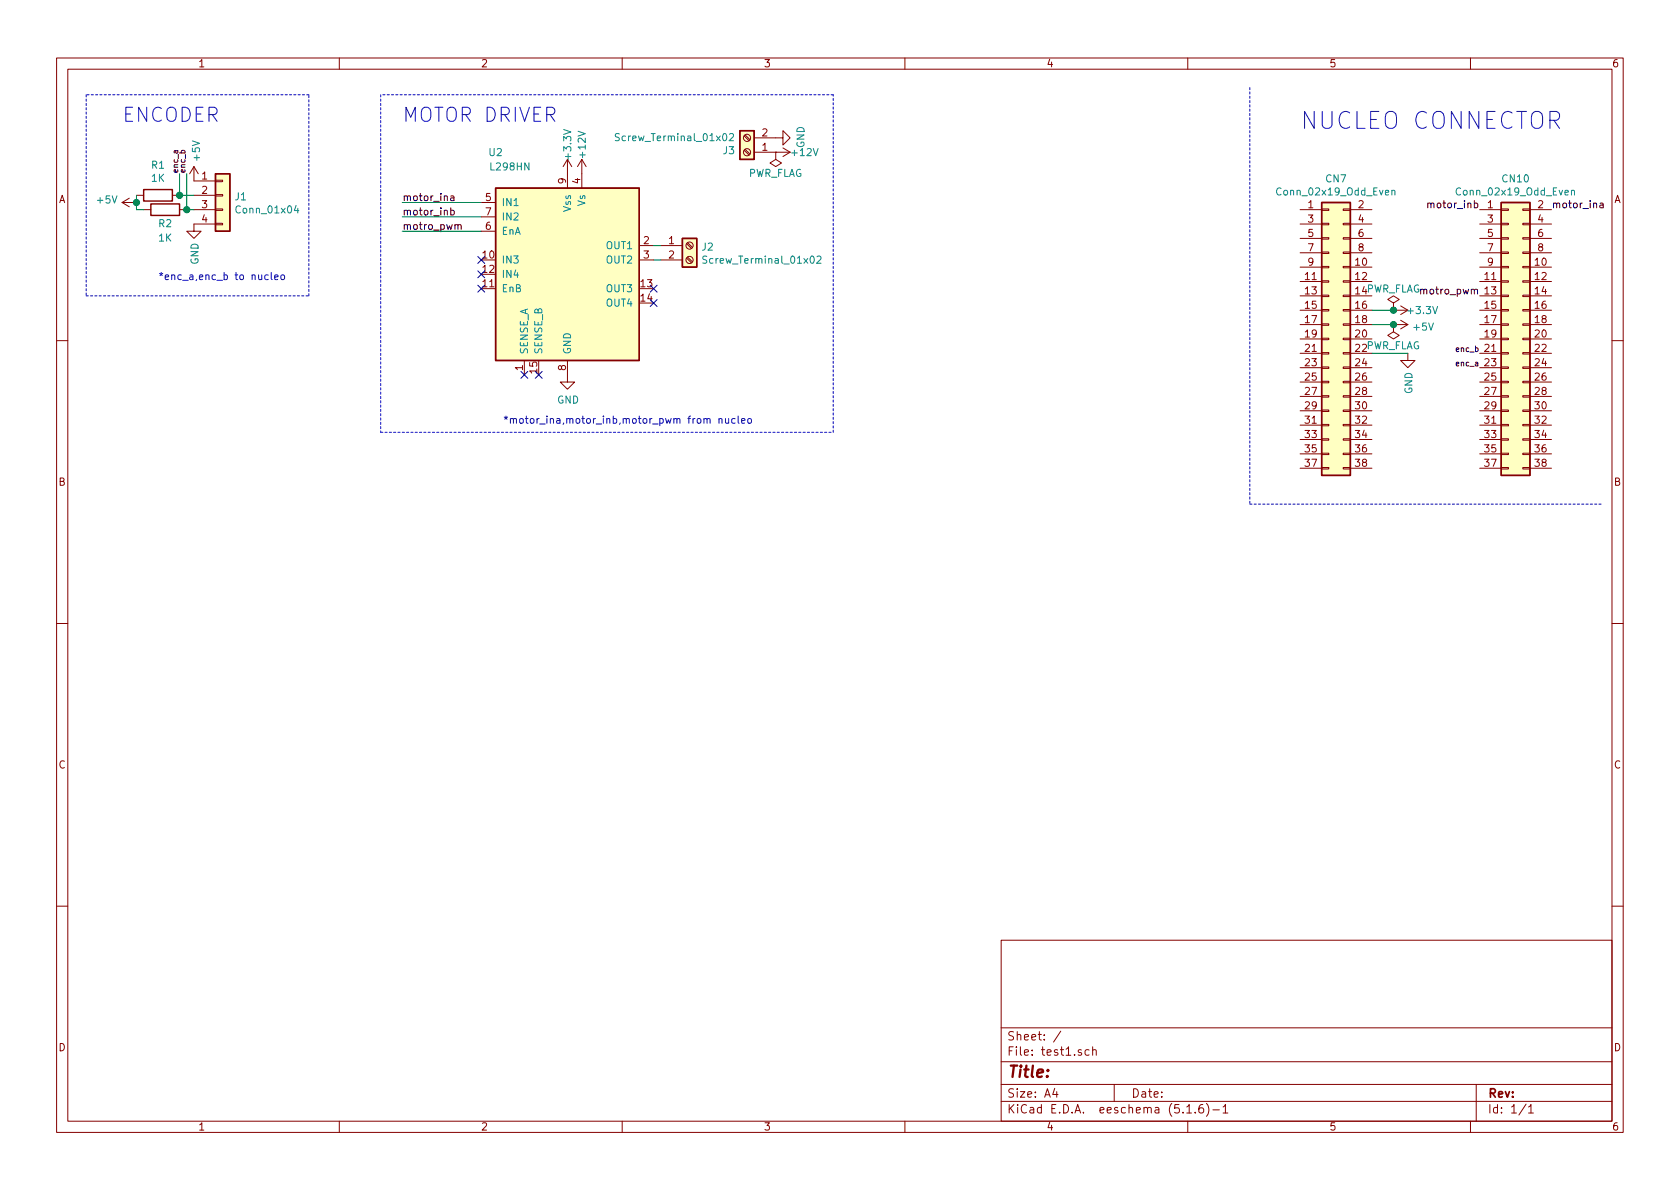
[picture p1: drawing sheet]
EESchema Schematic File Version 4
EELAYER 30 0
EELAYER END
$Descr A4 11693 8268
encoding utf-8
Sheet 1 1
Title ""
Date ""
Rev ""
Comp ""
Comment1 ""
Comment2 ""
Comment3 ""
Comment4 ""
$EndDescr
Wire Notes Line
	8700 600  8700 3500
Wire Notes Line
	8700 3500 11150 3500
Text Notes 9050 900  0    118  ~ 0
NUCLEO CONNECTOR
Text Label 10300 2550 2    39   ~ 0
enc_a
Text Label 10300 2450 2    39   ~ 0
enc_b
$Comp
L Device:R R1
U 1 1
P 1100 1350
F 0 "R1" V 1307 1350 50  0000 C CNN
F 1 "1K" V 1216 1350 50  0000 C CNN
F 2 "Resistor_THT:R_Axial_DIN0207_L6.3mm_D2.5mm_P7.62mm_Horizontal" V 1030 1350 50  0001 C CNN
F 3 "~" H 1100 1350 50  0001 C CNN
	1    1100 1350
	0    -1   -1   0   
$EndComp
$Comp
L power:+5V #PWR0101
U 1 1
P 950 1400
F 0 "#PWR0101" H 950 1250 50  0001 C CNN
F 1 "+5V" V 965 1528 50  0000 L CNN
F 2 "" H 950 1400 50  0001 C CNN
F 3 "" H 950 1400 50  0001 C CNN
	1    950  1400
	0    -1   -1   0   
$EndComp
Wire Wire Line
	950  1350 950  1400
Connection ~ 950  1400
Wire Wire Line
	950  1400 950  1450
Wire Wire Line
	1250 1350 1350 1350
$Comp
L Device:R R2
U 1 1
P 1150 1450
F 0 "R2" V 1050 1450 50  0000 C CNN
F 1 "1K" V 950 1450 50  0000 C CNN
F 2 "Resistor_THT:R_Axial_DIN0207_L6.3mm_D2.5mm_P7.62mm_Horizontal" V 1080 1450 50  0001 C CNN
F 3 "~" H 1150 1450 50  0001 C CNN
	1    1150 1450
	0    -1   -1   0   
$EndComp
Wire Wire Line
	950  1450 1000 1450
$Comp
L power:GND #PWR0103
U 1 1
P 1350 1550
F 0 "#PWR0103" H 1350 1300 50  0001 C CNN
F 1 "GND" V 1355 1422 50  0000 R CNN
F 2 "" H 1350 1550 50  0001 C CNN
F 3 "" H 1350 1550 50  0001 C CNN
	1    1350 1550
	1    0    0    -1  
$EndComp
Wire Wire Line
	1250 1350 1250 1200
Connection ~ 1250 1350
Text Label 1250 1200 1    39   ~ 0
enc_a
Text Label 1300 1200 1    39   ~ 0
enc_b
$Comp
L Connector_Generic:Conn_01x04 J1
U 1 1
P 1550 1350
F 0 "J1" H 1630 1342 50  0000 L CNN
F 1 "Conn_01x04" H 1630 1251 50  0000 L CNN
F 2 "Connector_JST:JST_XH_S4B-XH-A-1_1x04_P2.50mm_Horizontal" H 1550 1350 50  0001 C CNN
F 3 "~" H 1550 1350 50  0001 C CNN
	1    1550 1350
	1    0    0    -1  
$EndComp
$Comp
L power:+5V #PWR0102
U 1 1
P 1350 1250
F 0 "#PWR0102" H 1350 1100 50  0001 C CNN
F 1 "+5V" V 1365 1378 50  0000 L CNN
F 2 "" H 1350 1250 50  0001 C CNN
F 3 "" H 1350 1250 50  0001 C CNN
	1    1350 1250
	1    0    0    -1  
$EndComp
Wire Wire Line
	1350 1450 1300 1450
Wire Wire Line
	1300 1450 1300 1200
Connection ~ 1300 1450
$Comp
L Driver_Motor:L298HN U2
U 1 1
P 3950 1900
F 0 "U2" H 3450 2750 50  0000 C CNN
F 1 "L298HN" H 3550 2650 50  0000 C CNN
F 2 "Package_TO_SOT_THT:TO-220-15_P2.54x2.54mm_StaggerOdd_Lead4.58mm_Vertical" H 4000 1250 50  0001 L CNN
F 3 "http://www.st.com/st-web-ui/static/active/en/resource/technical/document/datasheet/CD00000240.pdf" H 4100 2150 50  0001 C CNN
	1    3950 1900
	1    0    0    -1  
$EndComp
$Comp
L power:+12V #PWR0108
U 1 1
P 4050 1200
F 0 "#PWR0108" H 4050 1050 50  0001 C CNN
F 1 "+12V" V 4050 1400 50  0000 C CNN
F 2 "" H 4050 1200 50  0001 C CNN
F 3 "" H 4050 1200 50  0001 C CNN
	1    4050 1200
	1    0    0    -1  
$EndComp
Wire Wire Line
	3350 1400 2800 1400
Wire Wire Line
	3350 1500 2800 1500
Wire Wire Line
	3350 1600 2800 1600
$Comp
L power:GND #PWR0106
U 1 1
P 3950 2600
F 0 "#PWR0106" H 3950 2350 50  0001 C CNN
F 1 "GND" H 3955 2427 50  0000 C CNN
F 2 "" H 3950 2600 50  0001 C CNN
F 3 "" H 3950 2600 50  0001 C CNN
	1    3950 2600
	1    0    0    -1  
$EndComp
Text Label 2800 1400 0    50   ~ 0
motor_ina
Text Label 2800 1500 0    50   ~ 0
motor_inb
Text Label 2800 1600 0    50   ~ 0
motro_pwm
Text Notes 1100 1950 0    50   ~ 0
*enc_a,enc_b to nucleo
Text Notes 3500 2950 0    50   ~ 0
*motor_ina,motor_inb,motor_pwm from nucleo\n
Text Notes 850  850  0    98   ~ 0
ENCODER
Text Notes 2800 850  0    98   ~ 0
MOTOR DRIVER\n
Text Label 10800 1450 0    50   ~ 0
motor_ina
Text Label 10300 1450 2    50   ~ 0
motor_inb
Text Label 10300 2050 2    50   ~ 0
motro_pwm
Wire Notes Line
	600  650  600  2050
Wire Notes Line
	600  2050 2150 2050
Wire Notes Line
	2150 2050 2150 650 
Wire Notes Line
	2150 650  600  650 
Wire Notes Line
	2650 3000 5800 3000
Wire Notes Line
	5800 3000 5800 650 
Wire Notes Line
	5800 650  2650 650 
Wire Notes Line
	2650 650  2650 3000
NoConn ~ 4550 2000
NoConn ~ 4550 2100
NoConn ~ 3750 2600
NoConn ~ 3650 2600
NoConn ~ 3350 1800
NoConn ~ 3350 1900
NoConn ~ 3350 2000
$Comp
L Connector_Generic:Conn_02x19_Odd_Even CN7
U 1 1
P 9250 2350
F 0 "CN7" H 9300 3467 50  0000 C CNN
F 1 "Conn_02x19_Odd_Even" H 9300 3376 50  0000 C CNN
F 2 "Connector_PinSocket_2.54mm:PinSocket_2x19_P2.54mm_Vertical" H 9250 2350 50  0001 C CNN
F 3 "~" H 9250 2350 50  0001 C CNN
	1    9250 2350
	1    0    0    -1  
$EndComp
$Comp
L Connector_Generic:Conn_02x19_Odd_Even CN10
U 1 1
P 10500 2350
F 0 "CN10" H 10550 3467 50  0000 C CNN
F 1 "Conn_02x19_Odd_Even" H 10550 3376 50  0000 C CNN
F 2 "Connector_PinSocket_2.54mm:PinSocket_2x19_P2.54mm_Vertical" H 10500 2350 50  0001 C CNN
F 3 "~" H 10500 2350 50  0001 C CNN
	1    10500 2350
	1    0    0    -1  
$EndComp
$Comp
L Connector:Screw_Terminal_01x02 J2
U 1 1
P 4800 1700
F 0 "J2" H 4880 1692 50  0000 L CNN
F 1 "Screw_Terminal_01x02" H 4880 1601 50  0000 L CNN
F 2 "TerminalBlock_MetzConnect:TerminalBlock_MetzConnect_Type011_RT05502HBWC_1x02_P5.00mm_Horizontal" H 4800 1700 50  0001 C CNN
F 3 "~" H 4800 1700 50  0001 C CNN
	1    4800 1700
	1    0    0    -1  
$EndComp
Wire Wire Line
	4600 1700 4550 1700
Wire Wire Line
	4600 1800 4550 1800
$Comp
L power:+3.3V #PWR0107
U 1 1
P 3950 1200
F 0 "#PWR0107" H 3950 1050 50  0001 C CNN
F 1 "+3.3V" V 3950 1400 50  0000 C CNN
F 2 "" H 3950 1200 50  0001 C CNN
F 3 "" H 3950 1200 50  0001 C CNN
	1    3950 1200
	1    0    0    -1  
$EndComp
$Comp
L power:+12V #PWR0109
U 1 1
P 5400 1050
F 0 "#PWR0109" H 5400 900 50  0001 C CNN
F 1 "+12V" V 5400 1250 50  0000 C CNN
F 2 "" H 5400 1050 50  0001 C CNN
F 3 "" H 5400 1050 50  0001 C CNN
	1    5400 1050
	0    1    1    0   
$EndComp
$Comp
L power:+5V #PWR0104
U 1 1
P 9700 2250
F 0 "#PWR0104" H 9700 2100 50  0001 C CNN
F 1 "+5V" V 9715 2378 50  0000 L CNN
F 2 "" H 9700 2250 50  0001 C CNN
F 3 "" H 9700 2250 50  0001 C CNN
	1    9700 2250
	0    1    1    0   
$EndComp
$Comp
L Connector:Screw_Terminal_01x02 J3
U 1 1
P 5200 1050
F 0 "J3" H 5280 1042 50  0000 L CNN
F 1 "Screw_Terminal_01x02" H 5280 951 50  0000 L CNN
F 2 "TerminalBlock_MetzConnect:TerminalBlock_MetzConnect_Type011_RT05502HBWC_1x02_P5.00mm_Horizontal" H 5200 1050 50  0001 C CNN
F 3 "~" H 5200 1050 50  0001 C CNN
	1    5200 1050
	-1   0    0    1   
$EndComp
$Comp
L power:GND #PWR0110
U 1 1
P 5400 950
F 0 "#PWR0110" H 5400 700 50  0001 C CNN
F 1 "GND" H 5405 777 50  0000 C CNN
F 2 "" H 5400 950 50  0001 C CNN
F 3 "" H 5400 950 50  0001 C CNN
	1    5400 950 
	0    -1   -1   0   
$EndComp
$Comp
L power:+3.3V #PWR0111
U 1 1
P 9700 2150
F 0 "#PWR0111" H 9700 2000 50  0001 C CNN
F 1 "+3.3V" V 9700 2350 50  0000 C CNN
F 2 "" H 9700 2150 50  0001 C CNN
F 3 "" H 9700 2150 50  0001 C CNN
	1    9700 2150
	0    1    1    0   
$EndComp
$Comp
L power:PWR_FLAG #FLG0101
U 1 1
P 9700 2250
F 0 "#FLG0101" H 9700 2325 50  0001 C CNN
F 1 "PWR_FLAG" H 9700 2400 50  0000 C CNN
F 2 "" H 9700 2250 50  0001 C CNN
F 3 "~" H 9700 2250 50  0001 C CNN
	1    9700 2250
	-1   0    0    1   
$EndComp
Wire Wire Line
	9700 2150 9550 2150
$Comp
L power:PWR_FLAG #FLG0102
U 1 1
P 9700 2150
F 0 "#FLG0102" H 9700 2225 50  0001 C CNN
F 1 "PWR_FLAG" H 9700 2300 50  0000 C CNN
F 2 "" H 9700 2150 50  0001 C CNN
F 3 "~" H 9700 2150 50  0001 C CNN
	1    9700 2150
	1    0    0    -1  
$EndComp
Connection ~ 9700 2150
Wire Wire Line
	9550 2250 9700 2250
Connection ~ 9700 2250
Wire Wire Line
	9550 2450 9800 2450
$Comp
L power:GND #PWR0105
U 1 1
P 9800 2450
F 0 "#PWR0105" H 9800 2200 50  0001 C CNN
F 1 "GND" V 9805 2322 50  0000 R CNN
F 2 "" H 9800 2450 50  0001 C CNN
F 3 "" H 9800 2450 50  0001 C CNN
	1    9800 2450
	1    0    0    -1  
$EndComp
$Comp
L power:PWR_FLAG #FLG0103
U 1 1
P 5400 1050
F 0 "#FLG0103" H 5400 1125 50  0001 C CNN
F 1 "PWR_FLAG" H 5400 1200 50  0000 C CNN
F 2 "" H 5400 1050 50  0001 C CNN
F 3 "~" H 5400 1050 50  0001 C CNN
	1    5400 1050
	-1   0    0    1   
$EndComp
$EndSCHEMATC
